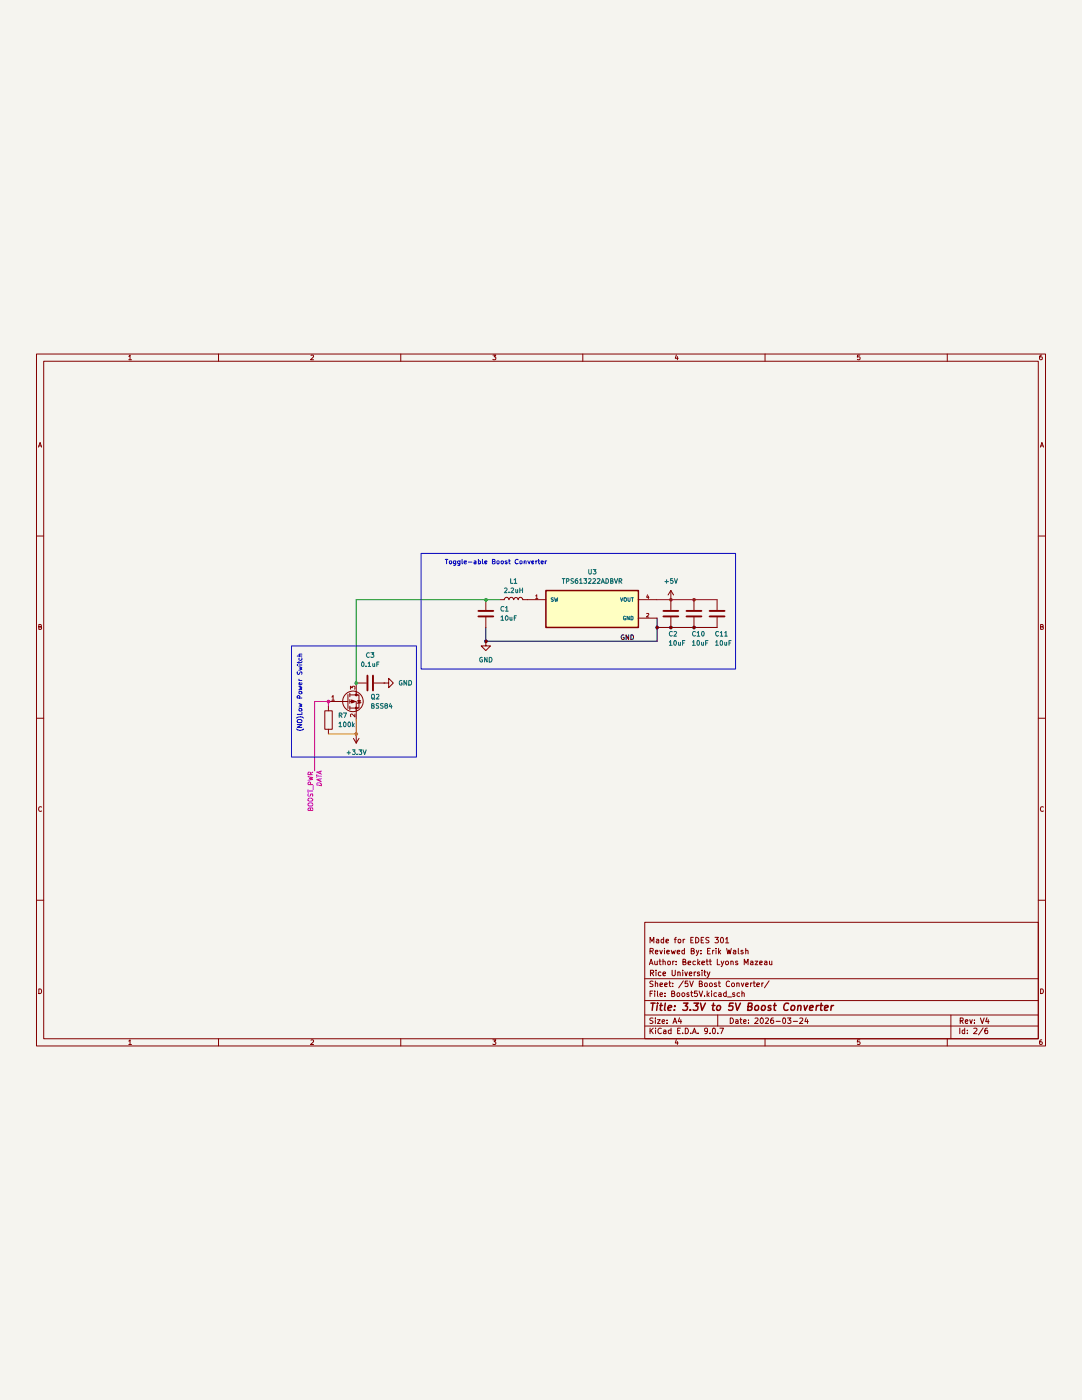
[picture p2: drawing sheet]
(kicad_sch
 (version 20250114)
 (generator "eeschema")
 (generator_version "9.0")
 (paper "A4")
 (title_block
  (title "3.3V to 5V Boost Converter")
  (date "2026-03-24")
  (rev "V4")
  (company "Rice University")
  (comment 1 "Author: Beckett Lyons Mazeau")
  (comment 2 "Reviewed By: Erik Walsh")
  (comment 3 "Made for EDES 301"))
 (lib_symbols
  (symbol "Device:C"
   (pin_numbers (hide yes))
   (pin_names
    (offset 0.254)) (exclude_from_sim no) (in_bom yes) (on_board yes)
   (property "Reference" "C" (at 0.635 2.54 0) (effects (font (size 1.27 1.27)) (justify left)))
   (property "Value" "C" (at 0.635 -2.54 0) (effects (font (size 1.27 1.27)) (justify left)))
   (property "Footprint" "" (at 0.9652 -3.81 0) (effects (font (size 1.27 1.27)) (hide yes)))
   (property "Datasheet" "~" (at 0 0 0) (effects (font (size 1.27 1.27)) (hide yes)))
   (property "Description" "Unpolarized capacitor" (at 0 0 0) (effects (font (size 1.27 1.27)) (hide yes)))
   (symbol "C_0_1"
    (polyline (pts (xy -2.032 0.762) (xy 2.032 0.762)) (stroke (width 0.508) (type default)) (fill (type none)))
    (polyline (pts (xy -2.032 -0.762) (xy 2.032 -0.762)) (stroke (width 0.508) (type default)) (fill (type none))))
   (symbol "C_1_1"
    (pin passive line (at 0 3.81 270) (length 2.794) (name "~" (effects (font (size 1.27 1.27)))) (number "1" (effects (font (size 1.27 1.27)))))
    (pin passive line (at 0 -3.81 90) (length 2.794) (name "~" (effects (font (size 1.27 1.27)))) (number "2" (effects (font (size 1.27 1.27))))))
   (embedded_fonts no))
  (symbol "Device:L"
   (pin_numbers (hide yes))
   (pin_names
    (offset 1.016) (hide yes)) (exclude_from_sim no) (in_bom yes) (on_board yes)
   (property "Reference" "L" (at -1.27 0 90) (effects (font (size 1.27 1.27))))
   (property "Value" "L" (at 1.905 0 90) (effects (font (size 1.27 1.27))))
   (property "Footprint" "" (at 0 0 0) (effects (font (size 1.27 1.27)) (hide yes)))
   (property "Datasheet" "~" (at 0 0 0) (effects (font (size 1.27 1.27)) (hide yes)))
   (property "Description" "Inductor" (at 0 0 0) (effects (font (size 1.27 1.27)) (hide yes)))
   (symbol "L_0_1"
    (arc (start 0 2.54) (mid 0.6323 1.905) (end 0 1.27) (stroke (width 0) (type default)) (fill (type none)))
    (arc (start 0 1.27) (mid 0.6323 0.635) (end 0 0) (stroke (width 0) (type default)) (fill (type none)))
    (arc (start 0 0) (mid 0.6323 -0.635) (end 0 -1.27) (stroke (width 0) (type default)) (fill (type none)))
    (arc (start 0 -1.27) (mid 0.6323 -1.905) (end 0 -2.54) (stroke (width 0) (type default)) (fill (type none))))
   (symbol "L_1_1"
    (pin passive line (at 0 3.81 270) (length 1.27) (name "1" (effects (font (size 1.27 1.27)))) (number "1" (effects (font (size 1.27 1.27)))))
    (pin passive line (at 0 -3.81 90) (length 1.27) (name "2" (effects (font (size 1.27 1.27)))) (number "2" (effects (font (size 1.27 1.27))))))
   (embedded_fonts no))
  (symbol "Device:R"
   (pin_numbers (hide yes))
   (pin_names
    (offset 0)) (exclude_from_sim no) (in_bom yes) (on_board yes)
   (property "Reference" "R" (at 2.032 0 90) (effects (font (size 1.27 1.27))))
   (property "Value" "R" (at 0 0 90) (effects (font (size 1.27 1.27))))
   (property "Footprint" "" (at -1.778 0 90) (effects (font (size 1.27 1.27)) (hide yes)))
   (property "Datasheet" "~" (at 0 0 0) (effects (font (size 1.27 1.27)) (hide yes)))
   (property "Description" "Resistor" (at 0 0 0) (effects (font (size 1.27 1.27)) (hide yes)))
   (symbol "R_0_1"
    (rectangle (start -1.016 -2.54) (end 1.016 2.54) (stroke (width 0.254) (type default)) (fill (type none))))
   (symbol "R_1_1"
    (pin passive line (at 0 3.81 270) (length 1.27) (name "~" (effects (font (size 1.27 1.27)))) (number "1" (effects (font (size 1.27 1.27)))))
    (pin passive line (at 0 -3.81 90) (length 1.27) (name "~" (effects (font (size 1.27 1.27)))) (number "2" (effects (font (size 1.27 1.27))))))
   (embedded_fonts no))
  (symbol "TPS613222ADBVR:TPS613222ADBVR"
   (pin_names
    (offset 1.016)) (exclude_from_sim no) (in_bom yes) (on_board yes)
   (property "Reference" "U" (at -12.7 6.08 0) (effects (font (size 1.27 1.27)) (justify left bottom)))
   (property "Value" "TPS613222ADBVR" (at -12.7 -9.08 0) (effects (font (size 1.27 1.27)) (justify left bottom)))
   (property "Footprint" "TPS613222ADBVR:SOT95P280X145-5N" (at 0 0 0) (effects (font (size 1.27 1.27)) (justify bottom) (hide yes)))
   (property "Datasheet" "" (at 0 0 0) (effects (font (size 1.27 1.27)) (hide yes)))
   (property "Description" "" (at 0 0 0) (effects (font (size 1.27 1.27)) (hide yes)))
   (property "MF" "Texas Instruments" (at 0 0 0) (effects (font (size 1.27 1.27)) (justify bottom) (hide yes)))
   (property "Description_1" "6-uA Quiescent Current, 1.8-A Switch Current Boost Converter" (at 0 0 0) (effects (font (size 1.27 1.27)) (justify bottom) (hide yes)))
   (property "Package" "SOT-23-5 Texas Instruments" (at 0 0 0) (effects (font (size 1.27 1.27)) (justify bottom) (hide yes)))
   (property "Price" "None" (at 0 0 0) (effects (font (size 1.27 1.27)) (justify bottom) (hide yes)))
   (property "SnapEDA_Link" "https://www.snapeda.com/parts/TPS613222ADBVR/Texas+Instruments/view-part/?ref=snap" (at 0 0 0) (effects (font (size 1.27 1.27)) (justify bottom) (hide yes)))
   (property "MP" "TPS613222ADBVR" (at 0 0 0) (effects (font (size 1.27 1.27)) (justify bottom) (hide yes)))
   (property "Availability" "In Stock" (at 0 0 0) (effects (font (size 1.27 1.27)) (justify bottom) (hide yes)))
   (property "Check_prices" "https://www.snapeda.com/parts/TPS613222ADBVR/Texas+Instruments/view-part/?ref=eda" (at 0 0 0) (effects (font (size 1.27 1.27)) (justify bottom) (hide yes)))
   (symbol "TPS613222ADBVR_0_0"
    (rectangle (start -12.7 -5.08) (end 12.7 5.08) (stroke (width 0.41) (type default)) (fill (type background)))
    (pin input line (at -17.78 2.54 0) (length 5.08) (name "SW" (effects (font (size 1.016 1.016)))) (number "1" (effects (font (size 1.016 1.016)))))
    (pin output line (at 17.78 2.54 180) (length 5.08) (name "VOUT" (effects (font (size 1.016 1.016)))) (number "4" (effects (font (size 1.016 1.016)))))
    (pin power_in line (at 17.78 -2.54 180) (length 5.08) (name "GND" (effects (font (size 1.016 1.016)))) (number "2" (effects (font (size 1.016 1.016))))))
   (embedded_fonts no))
  (symbol "Transistor_FET:BSS84"
   (pin_names (hide yes)) (exclude_from_sim no) (in_bom yes) (on_board yes)
   (property "Reference" "Q" (at 5.08 1.905 0) (effects (font (size 1.27 1.27)) (justify left)))
   (property "Value" "BSS84" (at 5.08 0 0) (effects (font (size 1.27 1.27)) (justify left)))
   (property "Footprint" "Package_TO_SOT_SMD:SOT-23" (at 5.08 -1.905 0) (effects (font (size 1.27 1.27)
    (italic yes)) (justify left) (hide yes)))
   (property "Datasheet" "http://assets.nexperia.com/documents/data-sheet/BSS84.pdf" (at 5.08 -3.81 0) (effects (font (size 1.27 1.27)) (justify left) (hide yes)))
   (property "Description" "-0.13A Id, -50V Vds, P-Channel MOSFET, SOT-23" (at 0 0 0) (effects (font (size 1.27 1.27)) (hide yes)))
   (symbol "BSS84_0_1"
    (polyline (pts (xy 0.254 1.905) (xy 0.254 -1.905)) (stroke (width 0.254) (type default)) (fill (type none)))
    (polyline (pts (xy 0.254 0) (xy -2.54 0)) (stroke (width 0) (type default)) (fill (type none)))
    (polyline (pts (xy 0.762 2.286) (xy 0.762 1.27)) (stroke (width 0.254) (type default)) (fill (type none)))
    (polyline (pts (xy 0.762 1.778) (xy 3.302 1.778) (xy 3.302 -1.778) (xy 0.762 -1.778)) (stroke (width 0) (type default)) (fill (type none)))
    (polyline (pts (xy 0.762 0.508) (xy 0.762 -0.508)) (stroke (width 0.254) (type default)) (fill (type none)))
    (polyline (pts (xy 0.762 -1.27) (xy 0.762 -2.286)) (stroke (width 0.254) (type default)) (fill (type none)))
    (circle (center 1.651 0) (radius 2.794) (stroke (width 0.254) (type default)) (fill (type none)))
    (polyline (pts (xy 2.286 0) (xy 1.27 0.381) (xy 1.27 -0.381) (xy 2.286 0)) (stroke (width 0) (type default)) (fill (type outline)))
    (polyline (pts (xy 2.54 2.54) (xy 2.54 1.778)) (stroke (width 0) (type default)) (fill (type none)))
    (circle (center 2.54 1.778) (radius 0.254) (stroke (width 0) (type default)) (fill (type outline)))
    (circle (center 2.54 -1.778) (radius 0.254) (stroke (width 0) (type default)) (fill (type outline)))
    (polyline (pts (xy 2.54 -2.54) (xy 2.54 0) (xy 0.762 0)) (stroke (width 0) (type default)) (fill (type none)))
    (polyline (pts (xy 2.794 -0.508) (xy 2.921 -0.381) (xy 3.683 -0.381) (xy 3.81 -0.254)) (stroke (width 0) (type default)) (fill (type none)))
    (polyline (pts (xy 3.302 -0.381) (xy 2.921 0.254) (xy 3.683 0.254) (xy 3.302 -0.381)) (stroke (width 0) (type default)) (fill (type none))))
   (symbol "BSS84_1_1"
    (pin input line (at -5.08 0 0) (length 2.54) (name "G" (effects (font (size 1.27 1.27)))) (number "1" (effects (font (size 1.27 1.27)))))
    (pin passive line (at 2.54 5.08 270) (length 2.54) (name "D" (effects (font (size 1.27 1.27)))) (number "3" (effects (font (size 1.27 1.27)))))
    (pin passive line (at 2.54 -5.08 90) (length 2.54) (name "S" (effects (font (size 1.27 1.27)))) (number "2" (effects (font (size 1.27 1.27))))))
   (embedded_fonts no))
  (symbol "power:+3.3V"
   (power)
   (pin_numbers (hide yes))
   (pin_names
    (offset 0) (hide yes)) (exclude_from_sim no) (in_bom yes) (on_board yes)
   (property "Reference" "#PWR" (at 0 -3.81 0) (effects (font (size 1.27 1.27)) (hide yes)))
   (property "Value" "+3.3V" (at 0 3.556 0) (effects (font (size 1.27 1.27))))
   (property "Footprint" "" (at 0 0 0) (effects (font (size 1.27 1.27)) (hide yes)))
   (property "Datasheet" "" (at 0 0 0) (effects (font (size 1.27 1.27)) (hide yes)))
   (property "Description" "Power symbol creates a global label with name \"+3.3V\"" (at 0 0 0) (effects (font (size 1.27 1.27)) (hide yes)))
   (symbol "+3.3V_0_1"
    (polyline (pts (xy -0.762 1.27) (xy 0 2.54)) (stroke (width 0) (type default)) (fill (type none)))
    (polyline (pts (xy 0 2.54) (xy 0.762 1.27)) (stroke (width 0) (type default)) (fill (type none)))
    (polyline (pts (xy 0 0) (xy 0 2.54)) (stroke (width 0) (type default)) (fill (type none))))
   (symbol "+3.3V_1_1"
    (pin power_in line (at 0 0 90) (length 0) (name "~" (effects (font (size 1.27 1.27)))) (number "1" (effects (font (size 1.27 1.27))))))
   (embedded_fonts no))
  (symbol "power:+5V"
   (power)
   (pin_numbers (hide yes))
   (pin_names
    (offset 0) (hide yes)) (exclude_from_sim no) (in_bom yes) (on_board yes)
   (property "Reference" "#PWR" (at 0 -3.81 0) (effects (font (size 1.27 1.27)) (hide yes)))
   (property "Value" "+5V" (at 0 3.556 0) (effects (font (size 1.27 1.27))))
   (property "Footprint" "" (at 0 0 0) (effects (font (size 1.27 1.27)) (hide yes)))
   (property "Datasheet" "" (at 0 0 0) (effects (font (size 1.27 1.27)) (hide yes)))
   (property "Description" "Power symbol creates a global label with name \"+5V\"" (at 0 0 0) (effects (font (size 1.27 1.27)) (hide yes)))
   (symbol "+5V_0_1"
    (polyline (pts (xy -0.762 1.27) (xy 0 2.54)) (stroke (width 0) (type default)) (fill (type none)))
    (polyline (pts (xy 0 2.54) (xy 0.762 1.27)) (stroke (width 0) (type default)) (fill (type none)))
    (polyline (pts (xy 0 0) (xy 0 2.54)) (stroke (width 0) (type default)) (fill (type none))))
   (symbol "+5V_1_1"
    (pin power_in line (at 0 0 90) (length 0) (name "~" (effects (font (size 1.27 1.27)))) (number "1" (effects (font (size 1.27 1.27))))))
   (embedded_fonts no))
  (symbol "power:GND"
   (power)
   (pin_numbers (hide yes))
   (pin_names
    (offset 0) (hide yes)) (exclude_from_sim no) (in_bom yes) (on_board yes)
   (property "Reference" "#PWR" (at 0 -6.35 0) (effects (font (size 1.27 1.27)) (hide yes)))
   (property "Value" "GND" (at 0 -3.81 0) (effects (font (size 1.27 1.27))))
   (property "Footprint" "" (at 0 0 0) (effects (font (size 1.27 1.27)) (hide yes)))
   (property "Datasheet" "" (at 0 0 0) (effects (font (size 1.27 1.27)) (hide yes)))
   (property "Description" "Power symbol creates a global label with name \"GND\" , ground" (at 0 0 0) (effects (font (size 1.27 1.27)) (hide yes)))
   (symbol "GND_0_1"
    (polyline (pts (xy 0 0) (xy 0 -1.27) (xy 1.27 -1.27) (xy 0 -2.54) (xy -1.27 -1.27) (xy 0 -1.27)) (stroke (width 0) (type default)) (fill (type none))))
   (symbol "GND_1_1"
    (pin power_in line (at 0 0 270) (length 0) (name "~" (effects (font (size 1.27 1.27)))) (number "1" (effects (font (size 1.27 1.27))))))
   (embedded_fonts no)))
 (rectangle
  (start 80.01 90.17)
  (end 114.3 120.65)
  (stroke (width 0) (type default))
  (fill (type none)))
 (rectangle
  (start 115.57 64.77)
  (end 201.93 96.52)
  (stroke (width 0) (type default))
  (fill (type none)))
 (text "Toggle-able Boost Converter"
  (exclude_from_sim no)
  (at 136.144 67.31 0)
  (effects (font (size 1.27 1.27))))
 (text "(NO)Low Power Switch"
  (exclude_from_sim no)
  (at 82.296 103.124 90)
  (effects (font (size 1.27 1.27))))
 (junction
  (at 184.15 85.09)
  (diameter 0)
  (color 0 0 0 0))
 (junction
  (at 133.35 77.47)
  (diameter 0)
  (color 0 0 0 0))
 (junction
  (at 180.34 85.09)
  (diameter 0)
  (color 0 0 0 0))
 (junction
  (at 97.79 100.33)
  (diameter 0)
  (color 0 0 0 0))
 (junction
  (at 190.5 77.47)
  (diameter 0)
  (color 0 0 0 0))
 (junction
  (at 90.17 105.41)
  (diameter 0)
  (color 0 0 0 0))
 (junction
  (at 190.5 85.09)
  (diameter 0)
  (color 0 0 0 0))
 (junction
  (at 133.35 88.9)
  (diameter 0)
  (color 0 0 0 0))
 (junction
  (at 97.79 114.3)
  (diameter 0)
  (color 0 0 0 0))
 (junction
  (at 184.15 77.47)
  (diameter 0)
  (color 0 0 0 0))
 (wire
  (pts (xy 180.34 88.9) (xy 133.35 88.9))
  (stroke (width 0) (type default)))
 (wire
  (pts (xy 86.36 105.41) (xy 86.36 124.46))
  (stroke (width 0) (type default)))
 (wire
  (pts (xy 97.79 110.49) (xy 97.79 114.3))
  (stroke (width 0) (type default)))
 (wire
  (pts (xy 97.79 77.47) (xy 133.35 77.47))
  (stroke (width 0) (type default)))
 (wire
  (pts (xy 190.5 85.09) (xy 196.85 85.09))
  (stroke (width 0) (type default)))
 (wire
  (pts (xy 97.79 100.33) (xy 97.79 77.47))
  (stroke (width 0) (type default)))
 (wire
  (pts (xy 190.5 77.47) (xy 196.85 77.47))
  (stroke (width 0) (type default)))
 (wire
  (pts (xy 180.34 85.09) (xy 184.15 85.09))
  (stroke (width 0) (type default)))
 (wire
  (pts (xy 90.17 114.3) (xy 97.79 114.3))
  (stroke (width 0) (type default)))
 (wire
  (pts (xy 90.17 105.41) (xy 90.17 106.68))
  (stroke (width 0) (type default)))
 (wire
  (pts (xy 184.15 85.09) (xy 190.5 85.09))
  (stroke (width 0) (type default)))
 (wire
  (pts (xy 133.35 77.47) (xy 137.16 77.47))
  (stroke (width 0) (type default)))
 (wire
  (pts (xy 180.34 77.47) (xy 184.15 77.47))
  (stroke (width 0) (type default)))
 (wire
  (pts (xy 86.36 105.41) (xy 90.17 105.41))
  (stroke (width 0) (type default)))
 (wire
  (pts (xy 133.35 85.09) (xy 133.35 88.9))
  (stroke (width 0) (type default)))
 (wire
  (pts (xy 180.34 82.55) (xy 180.34 85.09))
  (stroke (width 0) (type default)))
 (wire
  (pts (xy 180.34 85.09) (xy 180.34 88.9))
  (stroke (width 0) (type default)))
 (wire
  (pts (xy 184.15 77.47) (xy 190.5 77.47))
  (stroke (width 0) (type default)))
 (label "BOOST_PWR"
  (at 86.36 124.46 270)
  (fields_autoplaced yes)
  (effects (font (size 1.27 1.27)) (justify right bottom))
  (property "Netclass" "DATA" (at 87.63 124.46 90) (effects (font (size 1.27 1.27)
    (italic yes)) (justify right))))
 (label "GND"
  (at 170.18 88.9 0)
  (fields_autoplaced yes)
  (effects (font (size 1.27 1.27)) (justify left bottom))
  (property "Netclass" "GND" (at 170.18 90.17 0) (effects (font (size 1.27 1.27)
    (italic yes)) (justify left) (hide yes))))
 (symbol
  (lib_id "power:GND")
  (at 133.35 88.9 0)
  (unit 1)
  (exclude_from_sim no)
  (in_bom yes)
  (on_board yes)
  (dnp no)
  (fields_autoplaced yes)
  (property "Reference" "#PWR021" (at 133.35 95.25 0) (effects (font (size 1.27 1.27)) (hide yes)))
  (property "Value" "GND" (at 133.35 93.98 0) (effects (font (size 1.27 1.27))))
  (property "Footprint" "" (at 133.35 88.9 0) (effects (font (size 1.27 1.27)) (hide yes)))
  (property "Datasheet" "" (at 133.35 88.9 0) (effects (font (size 1.27 1.27)) (hide yes)))
  (property "Description" "Power symbol creates a global label with name \"GND\" , ground" (at 133.35 88.9 0) (effects (font (size 1.27 1.27)) (hide yes)))
  (pin "1"))
 (symbol
  (lib_id "power:GND")
  (at 105.41 100.33 90)
  (unit 1)
  (exclude_from_sim no)
  (in_bom yes)
  (on_board yes)
  (dnp no)
  (fields_autoplaced yes)
  (property "Reference" "#PWR08" (at 111.76 100.33 0) (effects (font (size 1.27 1.27)) (hide yes)))
  (property "Value" "GND" (at 109.22 100.3299 90) (effects (font (size 1.27 1.27)) (justify right)))
  (property "Footprint" "" (at 105.41 100.33 0) (effects (font (size 1.27 1.27)) (hide yes)))
  (property "Datasheet" "" (at 105.41 100.33 0) (effects (font (size 1.27 1.27)) (hide yes)))
  (property "Description" "Power symbol creates a global label with name \"GND\" , ground" (at 105.41 100.33 0) (effects (font (size 1.27 1.27)) (hide yes)))
  (pin "1"))
 (symbol
  (lib_id "Device:C")
  (at 196.85 81.28 0)
  (unit 1)
  (exclude_from_sim no)
  (in_bom yes)
  (on_board yes)
  (dnp no)
  (property "Reference" "C11" (at 196.088 86.868 0) (effects (font (size 1.27 1.27)) (justify left)))
  (property "Value" "10uF" (at 196.088 89.408 0) (effects (font (size 1.27 1.27)) (justify left)))
  (property "Footprint" "Footprints:CAPC1608X90N" (at 197.8152 85.09 0) (effects (font (size 1.27 1.27)) (hide yes)))
  (property "Datasheet" "~" (at 196.85 81.28 0) (effects (font (size 1.27 1.27)) (hide yes)))
  (property "Description" "Unpolarized capacitor" (at 196.85 81.28 0) (effects (font (size 1.27 1.27)) (hide yes)))
  (pin "1")
  (pin "2"))
 (symbol
  (lib_id "Device:C")
  (at 133.35 81.28 0)
  (unit 1)
  (exclude_from_sim no)
  (in_bom yes)
  (on_board yes)
  (dnp no)
  (fields_autoplaced yes)
  (property "Reference" "C1" (at 137.16 80.0099 0) (effects (font (size 1.27 1.27)) (justify left)))
  (property "Value" "10uF" (at 137.16 82.5499 0) (effects (font (size 1.27 1.27)) (justify left)))
  (property "Footprint" "Footprints:CAPC1608X90N" (at 134.3152 85.09 0) (effects (font (size 1.27 1.27)) (hide yes)))
  (property "Datasheet" "~" (at 133.35 81.28 0) (effects (font (size 1.27 1.27)) (hide yes)))
  (property "Description" "Unpolarized capacitor" (at 133.35 81.28 0) (effects (font (size 1.27 1.27)) (hide yes)))
  (pin "1")
  (pin "2"))
 (symbol
  (lib_id "Device:L")
  (at 140.97 77.47 90)
  (unit 1)
  (exclude_from_sim no)
  (in_bom yes)
  (on_board yes)
  (dnp no)
  (fields_autoplaced yes)
  (property "Reference" "L1" (at 140.97 72.39 90) (effects (font (size 1.27 1.27))))
  (property "Value" "2.2uH" (at 140.97 74.93 90) (effects (font (size 1.27 1.27))))
  (property "Footprint" "Footprints:IND_VLS252012ET-2R2M" (at 140.97 77.47 0) (effects (font (size 1.27 1.27)) (hide yes)))
  (property "Datasheet" "~" (at 140.97 77.47 0) (effects (font (size 1.27 1.27)) (hide yes)))
  (property "Description" "Inductor" (at 140.97 77.47 0) (effects (font (size 1.27 1.27)) (hide yes)))
  (pin "1")
  (pin "2"))
 (symbol
  (lib_id "Device:R")
  (at 90.17 110.49 0)
  (unit 1)
  (exclude_from_sim no)
  (in_bom yes)
  (on_board yes)
  (dnp no)
  (fields_autoplaced yes)
  (property "Reference" "R7" (at 92.71 109.2199 0) (effects (font (size 1.27 1.27)) (justify left)))
  (property "Value" "100k" (at 92.71 111.7599 0) (effects (font (size 1.27 1.27)) (justify left)))
  (property "Footprint" "Footprints:RESC1607X60N" (at 88.392 110.49 90) (effects (font (size 1.27 1.27)) (hide yes)))
  (property "Datasheet" "~" (at 90.17 110.49 0) (effects (font (size 1.27 1.27)) (hide yes)))
  (property "Description" "Resistor" (at 90.17 110.49 0) (effects (font (size 1.27 1.27)) (hide yes)))
  (pin "1")
  (pin "2"))
 (symbol
  (lib_id "Device:C")
  (at 190.5 81.28 0)
  (unit 1)
  (exclude_from_sim no)
  (in_bom yes)
  (on_board yes)
  (dnp no)
  (property "Reference" "C10" (at 189.738 86.868 0) (effects (font (size 1.27 1.27)) (justify left)))
  (property "Value" "10uF" (at 189.738 89.408 0) (effects (font (size 1.27 1.27)) (justify left)))
  (property "Footprint" "Footprints:CAPC1608X90N" (at 191.4652 85.09 0) (effects (font (size 1.27 1.27)) (hide yes)))
  (property "Datasheet" "~" (at 190.5 81.28 0) (effects (font (size 1.27 1.27)) (hide yes)))
  (property "Description" "Unpolarized capacitor" (at 190.5 81.28 0) (effects (font (size 1.27 1.27)) (hide yes)))
  (pin "1")
  (pin "2"))
 (symbol
  (lib_id "power:+5V")
  (at 184.15 77.47 0)
  (unit 1)
  (exclude_from_sim no)
  (in_bom yes)
  (on_board yes)
  (dnp no)
  (fields_autoplaced yes)
  (property "Reference" "#PWR022" (at 184.15 81.28 0) (effects (font (size 1.27 1.27)) (hide yes)))
  (property "Value" "+5V" (at 184.15 72.39 0) (effects (font (size 1.27 1.27))))
  (property "Footprint" "" (at 184.15 77.47 0) (effects (font (size 1.27 1.27)) (hide yes)))
  (property "Datasheet" "" (at 184.15 77.47 0) (effects (font (size 1.27 1.27)) (hide yes)))
  (property "Description" "Power symbol creates a global label with name \"+5V\"" (at 184.15 77.47 0) (effects (font (size 1.27 1.27)) (hide yes)))
  (pin "1"))
 (symbol
  (lib_id "TPS613222ADBVR:TPS613222ADBVR")
  (at 162.56 80.01 0)
  (unit 1)
  (exclude_from_sim no)
  (in_bom yes)
  (on_board yes)
  (dnp no)
  (fields_autoplaced yes)
  (property "Reference" "U3" (at 162.56 69.85 0) (effects (font (size 1.27 1.27))))
  (property "Value" "TPS613222ADBVR" (at 162.56 72.39 0) (effects (font (size 1.27 1.27))))
  (property "Footprint" "TPS613222ADBVR:SOT95P280X145-5N" (at 162.56 80.01 0) (effects (font (size 1.27 1.27)) (justify bottom) (hide yes)))
  (property "Datasheet" "" (at 162.56 80.01 0) (effects (font (size 1.27 1.27)) (hide yes)))
  (property "Description" "" (at 162.56 80.01 0) (effects (font (size 1.27 1.27)) (hide yes)))
  (property "MF" "Texas Instruments" (at 162.56 80.01 0) (effects (font (size 1.27 1.27)) (justify bottom) (hide yes)))
  (property "Description_1" "6-uA Quiescent Current, 1.8-A Switch Current Boost Converter" (at 162.56 80.01 0) (effects (font (size 1.27 1.27)) (justify bottom) (hide yes)))
  (property "Package" "SOT-23-5 Texas Instruments" (at 162.56 80.01 0) (effects (font (size 1.27 1.27)) (justify bottom) (hide yes)))
  (property "Price" "None" (at 162.56 80.01 0) (effects (font (size 1.27 1.27)) (justify bottom) (hide yes)))
  (property "SnapEDA_Link" "https://www.snapeda.com/parts/TPS613222ADBVR/Texas+Instruments/view-part/?ref=snap" (at 162.56 80.01 0) (effects (font (size 1.27 1.27)) (justify bottom) (hide yes)))
  (property "MP" "TPS613222ADBVR" (at 162.56 80.01 0) (effects (font (size 1.27 1.27)) (justify bottom) (hide yes)))
  (property "Availability" "In Stock" (at 162.56 80.01 0) (effects (font (size 1.27 1.27)) (justify bottom) (hide yes)))
  (property "Check_prices" "https://www.snapeda.com/parts/TPS613222ADBVR/Texas+Instruments/view-part/?ref=eda" (at 162.56 80.01 0) (effects (font (size 1.27 1.27)) (justify bottom) (hide yes)))
  (pin "2")
  (pin "1")
  (pin "4"))
 (symbol
  (lib_id "Device:C")
  (at 101.6 100.33 90)
  (unit 1)
  (exclude_from_sim no)
  (in_bom yes)
  (on_board yes)
  (dnp no)
  (fields_autoplaced yes)
  (property "Reference" "C3" (at 101.6 92.71 90) (effects (font (size 1.27 1.27))))
  (property "Value" "0.1uF" (at 101.6 95.25 90) (effects (font (size 1.27 1.27))))
  (property "Footprint" "Footprints:CAPC1608X90" (at 105.41 99.3648 0) (effects (font (size 1.27 1.27)) (hide yes)))
  (property "Datasheet" "~" (at 101.6 100.33 0) (effects (font (size 1.27 1.27)) (hide yes)))
  (property "Description" "Unpolarized capacitor" (at 101.6 100.33 0) (effects (font (size 1.27 1.27)) (hide yes)))
  (pin "1")
  (pin "2"))
 (symbol
  (lib_id "Device:C")
  (at 184.15 81.28 0)
  (unit 1)
  (exclude_from_sim no)
  (in_bom yes)
  (on_board yes)
  (dnp no)
  (property "Reference" "C2" (at 183.388 86.868 0) (effects (font (size 1.27 1.27)) (justify left)))
  (property "Value" "10uF" (at 183.388 89.408 0) (effects (font (size 1.27 1.27)) (justify left)))
  (property "Footprint" "Footprints:CAPC1608X90N" (at 185.1152 85.09 0) (effects (font (size 1.27 1.27)) (hide yes)))
  (property "Datasheet" "~" (at 184.15 81.28 0) (effects (font (size 1.27 1.27)) (hide yes)))
  (property "Description" "Unpolarized capacitor" (at 184.15 81.28 0) (effects (font (size 1.27 1.27)) (hide yes)))
  (pin "1")
  (pin "2"))
 (symbol
  (lib_id "power:+3.3V")
  (at 97.79 114.3 180)
  (unit 1)
  (exclude_from_sim no)
  (in_bom yes)
  (on_board yes)
  (dnp no)
  (fields_autoplaced yes)
  (property "Reference" "#PWR013" (at 97.79 110.49 0) (effects (font (size 1.27 1.27)) (hide yes)))
  (property "Value" "+3.3V" (at 97.79 119.38 0) (effects (font (size 1.27 1.27))))
  (property "Footprint" "" (at 97.79 114.3 0) (effects (font (size 1.27 1.27)) (hide yes)))
  (property "Datasheet" "" (at 97.79 114.3 0) (effects (font (size 1.27 1.27)) (hide yes)))
  (property "Description" "Power symbol creates a global label with name \"+3.3V\"" (at 97.79 114.3 0) (effects (font (size 1.27 1.27)) (hide yes)))
  (pin "1"))
 (symbol
  (lib_id "Transistor_FET:BSS84")
  (at 95.25 105.41 0)
  (unit 1)
  (exclude_from_sim no)
  (in_bom yes)
  (on_board yes)
  (dnp no)
  (fields_autoplaced yes)
  (property "Reference" "Q2" (at 101.6 104.1399 0) (effects (font (size 1.27 1.27)) (justify left)))
  (property "Value" "BSS84" (at 101.6 106.6799 0) (effects (font (size 1.27 1.27)) (justify left)))
  (property "Footprint" "Package_TO_SOT_SMD:SOT-23" (at 100.33 107.315 0) (effects (font (size 1.27 1.27)
    (italic yes)) (justify left) (hide yes)))
  (property "Datasheet" "http://assets.nexperia.com/documents/data-sheet/BSS84.pdf" (at 100.33 109.22 0) (effects (font (size 1.27 1.27)) (justify left) (hide yes)))
  (property "Description" "-0.13A Id, -50V Vds, P-Channel MOSFET, SOT-23" (at 95.25 105.41 0) (effects (font (size 1.27 1.27)) (hide yes)))
  (pin "3")
  (pin "2")
  (pin "1")))
